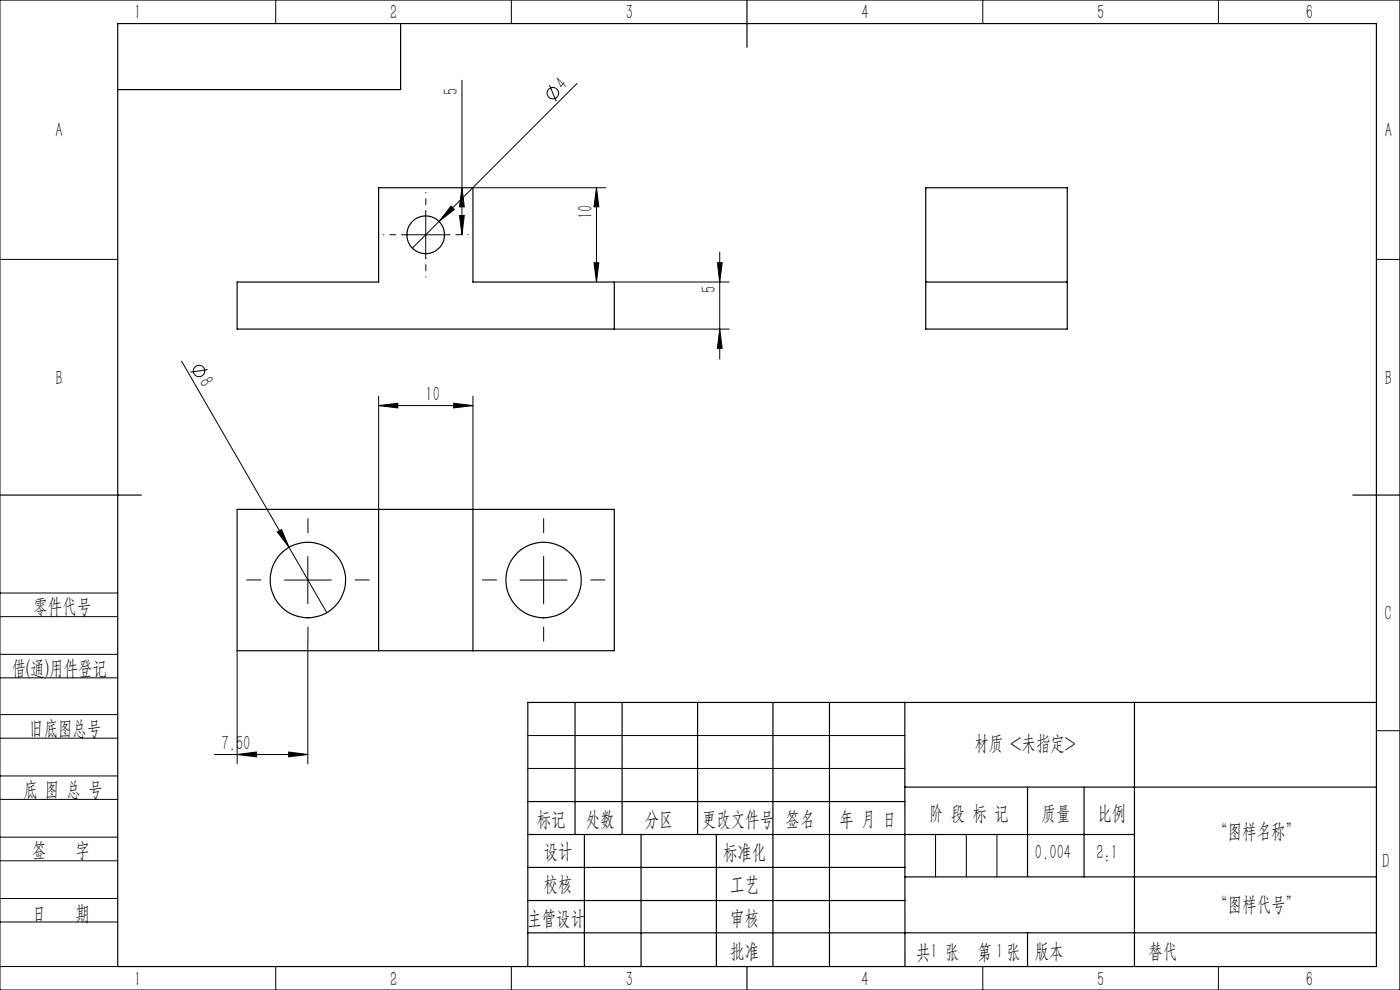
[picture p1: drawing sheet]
<svg xmlns="http://www.w3.org/2000/svg" width="297mm" height="210mm" viewBox="0 0 297 210" stroke-linecap="round" stroke-linejoin="round" font-family="sans-serif">
<g fill="none" stroke="#000" stroke-width=".25">
<path d="M25 5h267v200h-267zM85 5v14h-60M158.5 0v10M196.4 39.8h30v30h-30zM50.3 59.8h30v-20h20v20h30v10h-80zM196.4 59.8h30M0 105h30M50.3 108h80v30h-80zM80.3 108v30M100.3 108v30M287 105h10M122 149v28"/>
<path d="M132 149v28M148 149v28M164 149v56M176 149v56M191.9 149l.1 56M240.7 149v56M292 149h-180v56M112 177h128.7M112 170h80M124 177v28M136 177v28M152 177v28"/>
<path d="M191.9 167h100.1M218 167v18.9M230 167v19M112 197.9h180M112 184h80M112 191h80M192 186h100M218 197.9v7.1M158.5 205v5"/>
<circle cx="90.3" cy="49.8" r="4"/>
<circle cx="65.3" cy="123" r="8"/>
<circle cx="115.3" cy="123" r="8"/>
</g>
<g fill="none" stroke="#000" stroke-width=".21">
<path d="M0 0h297v210h-297zM58.5 0v5M98 17v32.8M108.5 0v5M116.6 18.1l1.4 3.4M122.4 17.7l-34.9 34.9M208.5 0v5M258.5 0v5M98 39.8l.5 4.1h-1zM100.3 39.8h28.2M126.5 39.8v20M126.5 39.8l.5 4.1h-1z"/>
<path d="M0 55h25M85.3 49.8h10M90.3 44.8v10M95.7 43.7l.7 .7-3.3 2.6zM97.5 45.7h1l-.5 4.1zM126 55.7h1l-.5 4.1zM130.3 59.8h24.4M152.2 55.7h1l-.5 4.1zM152.7 53.5v22.7M292 55h5M38.5 76.6l22.8 39.5M44.1 78.4l-3.7 .5"/>
<path d="M130.3 69.8h24.4M152.7 69.8l.5 4.1h-1zM80.3 86l4.1-.5v1zM80.3 84v24M80.3 86h20M96.2 85.5l4.1 .5-4.1 .5zM100.3 84v24M58.8 112.8l.9-.5 1.6 3.8zM61.3 116.1l8 13.9M65.3 118v10M115.3 118v10M0 138.8h25"/>
<path d="M0 125.8h25M0 130.8h25M50.3 138v24M60.3 123h10M65.3 136v26M110.3 123h10M0 143.8h25M0 156.6h25M0 151.6h25M61.2 159.5l4.1 .5-4.1 .5zM112 156h80M292 155h5"/>
<path d="M0 169.6h25M0 164.6h25M0 177.6h25M45.5 160h19.8M50.3 160l4.1-.5v1zM112 163h80M198.5 177v9M205 177v9M211.5 177v9M0 182.6h25M0 190.6h25M0 195.6h25"/>
<path d="M0 205h25M58.5 205v5M108.5 205v5M208.5 205v5M258.5 205v5"/>
<circle cx="117.3" cy="19.8" r="1.22"/>
<circle cx="42.2" cy="78.7" r="1.21"/>
</g>
<path d="M65.3 113v-3M115.3 113v-3M55.3 123h-3M65.3 133v3M75.3 123h3M105.3 123h-3M115.3 133v3M125.3 123h3" fill="none" stroke="#000" stroke-width=".21" stroke-dasharray="30.5 1.3 1.3 1.3"/>
<path d="M85.3 49.8h-4M90.3 44.8v-4M90.3 54.8v4M95.3 49.8h4" fill="none" stroke="#000" stroke-width=".21" stroke-dasharray="30.5 1.3 1.3 1.3" stroke-dashoffset="30.4"/>
<g fill="#000">
<path d="M95.7 43.7l.7 .7-3.3 2.6zM58.8 112.8l.9-.5 1.6 3.8z"/>
<path d="M126.5 39.8l.5 4.1h-1zM126 55.7h1l-.5 4.1zM152.2 55.7h1l-.5 4.1zM152.7 69.8l.5 4.1h-1z"/>
<path d="M97.5 45.7h1l-.5 4.1zM98 39.8l.5 4.1h-1z"/>
<path d="M96.2 85.5l4.1 .5-4.1 .5zM80.3 86l4.1-.5v1z"/>
<path d="M61.2 159.5l4.1 .5-4.1 .5zM50.3 160l4.1-.5v1z"/>
</g>
<g font-size="4.4">
<text x="28.5" y="4.1">1</text>
<text x="82.7" y="4.1">2</text>
<text x="132.7" y="4.1">3</text>
<text x="182.7" y="4.1">4</text>
<text x="232.7" y="4.1">5</text>
<text x="277" y="4.1">6</text>
<text x="97.1" y="20.1" transform="rotate(-90 97.1 20.1)">5</text>
<text x="119.6" y="19.3" transform="rotate(-45 119.6 19.3)">4</text>
<text x="11.7" y="29.1">A</text>
<text x="293.7" y="29.1">A</text>
<text x="125.7" y="46.4" transform="rotate(-90 125.7 46.4)">10</text>
<text x="151.8" y="62.1" transform="rotate(-90 151.8 62.1)">5</text>
<text x="11.7" y="81.6">B</text>
<text x="42.1" y="81.1" transform="rotate(60 42.1 81.1)">8</text>
<text x="293.7" y="81.6">B</text>
<text x="90.3" y="85.1">10</text>
<text x="7.1" y="130.1">零件代号</text>
<text x="293.7" y="131.6">C</text>
<text x="2.5" y="143.2">借(通)用件登记</text>
<text x="6.2" y="155.8">旧底图总号</text>
<text x="47" y="159.1">7.50</text>
<text x="206.7" y="159.1">材质 &lt;未指定&gt;</text>
<text x="5" y="168.9">底 图 总 号</text>
<text x="197.1" y="173.8">阶 段 标 记</text>
<text x="221" y="173.8">质量</text>
<text x="232.8" y="173.8">比例</text>
<text x="113.9" y="175.2">标记</text>
<text x="124.3" y="175.2">处数</text>
<text x="136.8" y="175.2">分区</text>
<text x="148.9" y="175.2">更改文件号</text>
<text x="166.7" y="175.2">签名</text>
<text x="178.1" y="175.2">年 月 日</text>
<text x="257.4" y="177.8">“图样名称”</text>
<text x="6.8" y="181.9">签</text>
<text x="16" y="181.9">字</text>
<text x="115.3" y="182.1">设计</text>
<text x="153.4" y="182.2">标准化</text>
<text x="219.6" y="182.1">0.004</text>
<text x="232.6" y="182.1">2:1</text>
<text x="293.2" y="184.1">D</text>
<text x="115.3" y="189">校核</text>
<text x="154.9" y="189">工艺</text>
<text x="6.8" y="195.2">日</text>
<text x="16" y="195.2">期</text>
<text x="111.9" y="196.2">主管设计</text>
<text x="154.9" y="196.2">审核</text>
<text x="257.4" y="193.2">“图样代号”</text>
<text x="154.9" y="203.1">批准</text>
<text x="194.4" y="203.4">共 张</text>
<text x="197.4" y="203.1">1</text>
<text x="207.4" y="203.4">第 张</text>
<text x="211.3" y="203.1">1</text>
<text x="219.5" y="203.1">版本</text>
<text x="243.6" y="203.1">替代</text>
<text x="28.5" y="209.1">1</text>
<text x="82.7" y="209.1">2</text>
<text x="132.7" y="209.1">3</text>
<text x="182.7" y="209.1">4</text>
<text x="232.7" y="209.1">5</text>
<text x="277" y="209.1">6</text>
</g>
</svg>
